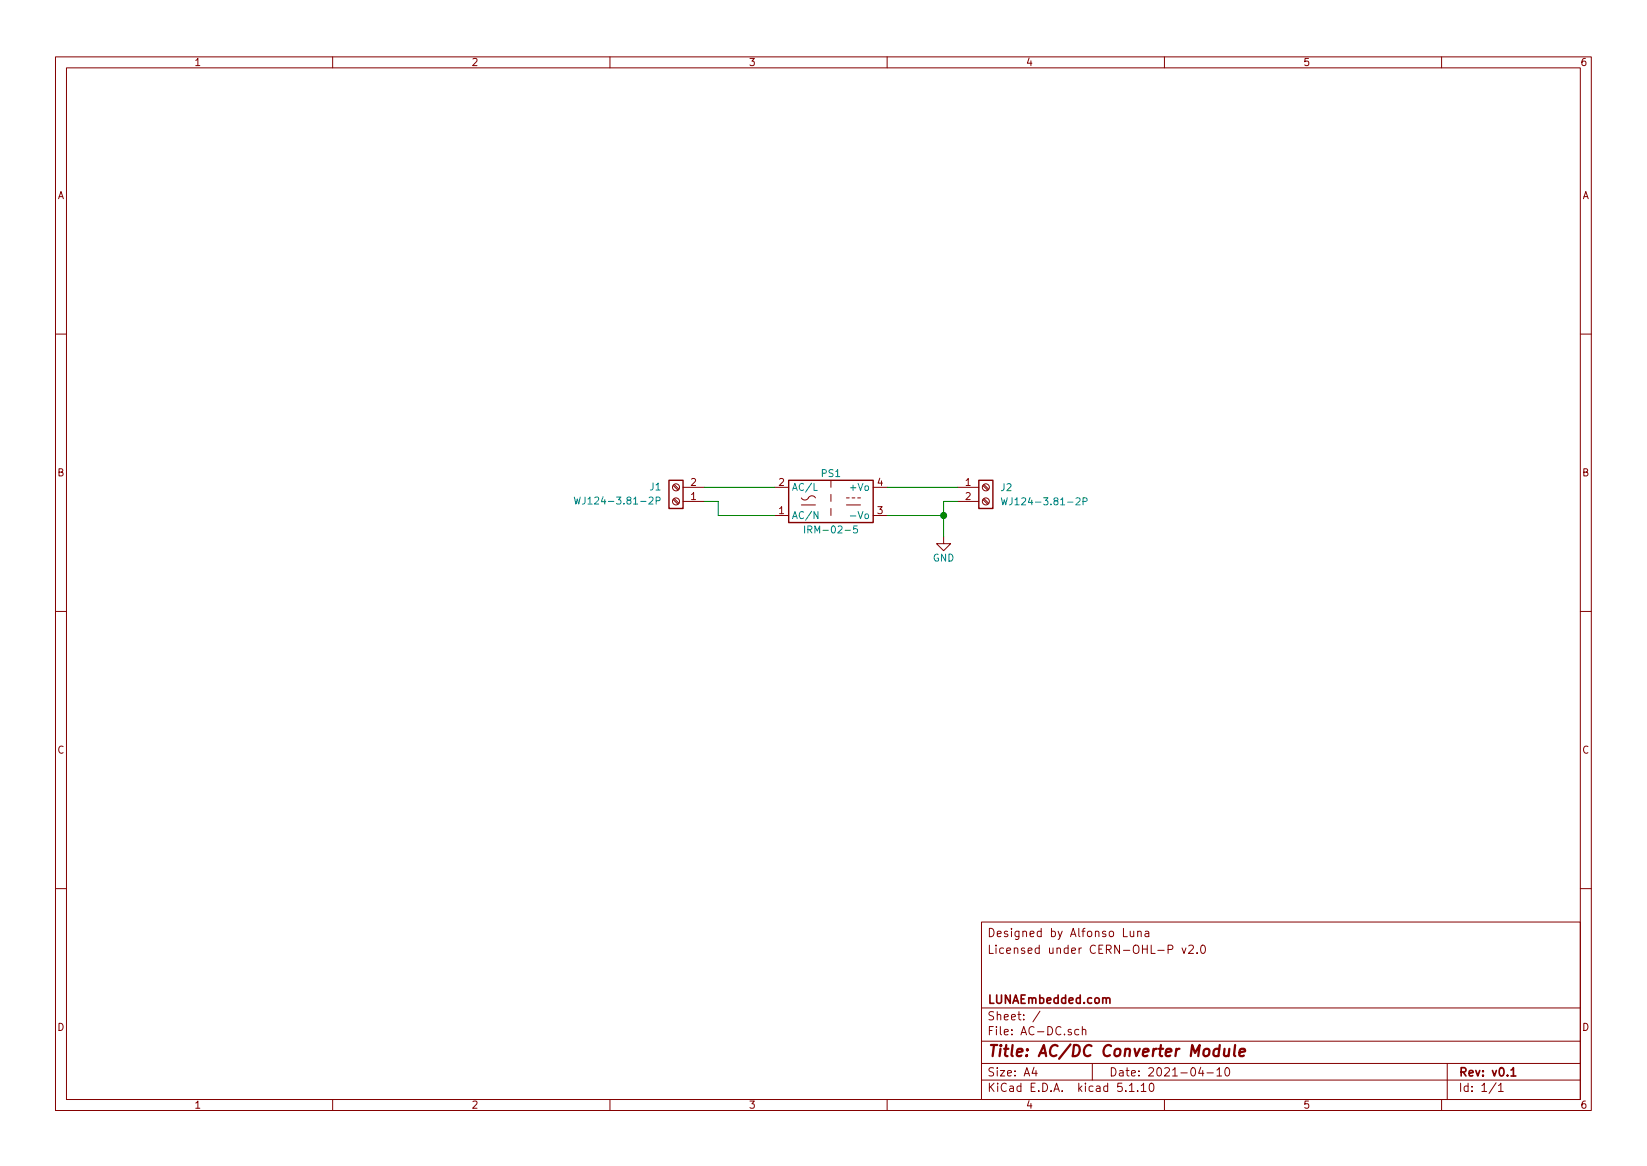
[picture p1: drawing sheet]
EESchema Schematic File Version 4
EELAYER 30 0
EELAYER END
$Descr A4 11693 8268
encoding utf-8
Sheet 1 1
Title "AC/DC Converter Module"
Date "2021-04-10"
Rev "v0.1"
Comp "LUNAEmbedded.com"
Comment1 ""
Comment2 ""
Comment3 "Licensed under CERN-OHL-P v2.0"
Comment4 "Designed by Alfonso Luna"
$EndDescr
$Comp
L _AKL_Module:IRM-02-5 PS1
U 1 1
P 5900 3550
F 0 "PS1" H 5900 3750 50  0000 C CNN
F 1 "IRM-02-5" H 5900 3350 50  0000 C CNN
F 2 "Converter_ACDC:Converter_ACDC_MeanWell_IRM-02-xx_THT" H 5900 3250 50  0001 C CNN
F 3 "https://www.digikey.es/product-detail/es/mean-well-usa-inc/IRM-02-5/1866-3009-ND/7704628" H 6300 3200 50  0001 C CNN
F 4 "IRM-02-5" H 5900 3550 50  0001 C CNN "MPN"
	1    5900 3550
	1    0    0    -1  
$EndComp
$Comp
L _AKL_Connector:WJ124-3.81-2P J2
U 1 1
P 7000 3450
F 0 "J2" H 7100 3450 50  0000 L CNN
F 1 "WJ124-3.81-2P" H 7100 3350 50  0000 L CNN
F 2 "_AKL_Connector:WJ124-3.81-2P" H 7000 3450 50  0001 C CNN
F 3 "https://lcsc.com/product-detail/Pluggable-System-Terminal-Block_Ningbo-Kangnex-Elec-WJ124-3-81-2P_C69811.html" H 7000 3450 50  0001 C CNN
F 4 "WJ124-3.81-2P" H 7000 3450 50  0001 C CNN "MPN"
	1    7000 3450
	1    0    0    -1  
$EndComp
$Comp
L _AKL_Connector:WJ124-3.81-2P J1
U 1 1
P 4800 3550
F 0 "J1" H 4900 3450 50  0000 L CNN
F 1 "WJ124-3.81-2P" H 4900 3550 50  0000 L CNN
F 2 "_AKL_Connector:WJ124-3.81-2P" H 4800 3550 50  0001 C CNN
F 3 "https://lcsc.com/product-detail/Pluggable-System-Terminal-Block_Ningbo-Kangnex-Elec-WJ124-3-81-2P_C69811.html" H 4800 3550 50  0001 C CNN
F 4 "WJ124-3.81-2P" H 4800 3550 50  0001 C CNN "MPN"
	1    4800 3550
	-1   0    0    1   
$EndComp
$Comp
L power:GND #PWR01
U 1 1
P 6700 3800
F 0 "#PWR01" H 6700 3550 50  0001 C CNN
F 1 "GND" H 6700 3650 50  0000 C CNN
F 2 "" H 6700 3800 50  0001 C CNN
F 3 "" H 6700 3800 50  0001 C CNN
	1    6700 3800
	1    0    0    -1  
$EndComp
Wire Wire Line
	5000 3450 5500 3450
Wire Wire Line
	6800 3450 6300 3450
Wire Wire Line
	6700 3650 6700 3550
Wire Wire Line
	6700 3550 6800 3550
Wire Wire Line
	5000 3550 5100 3550
Wire Wire Line
	5100 3550 5100 3650
Wire Wire Line
	5100 3650 5500 3650
Wire Wire Line
	6700 3800 6700 3650
Connection ~ 6700 3650
Wire Wire Line
	6300 3650 6700 3650
$EndSCHEMATC
